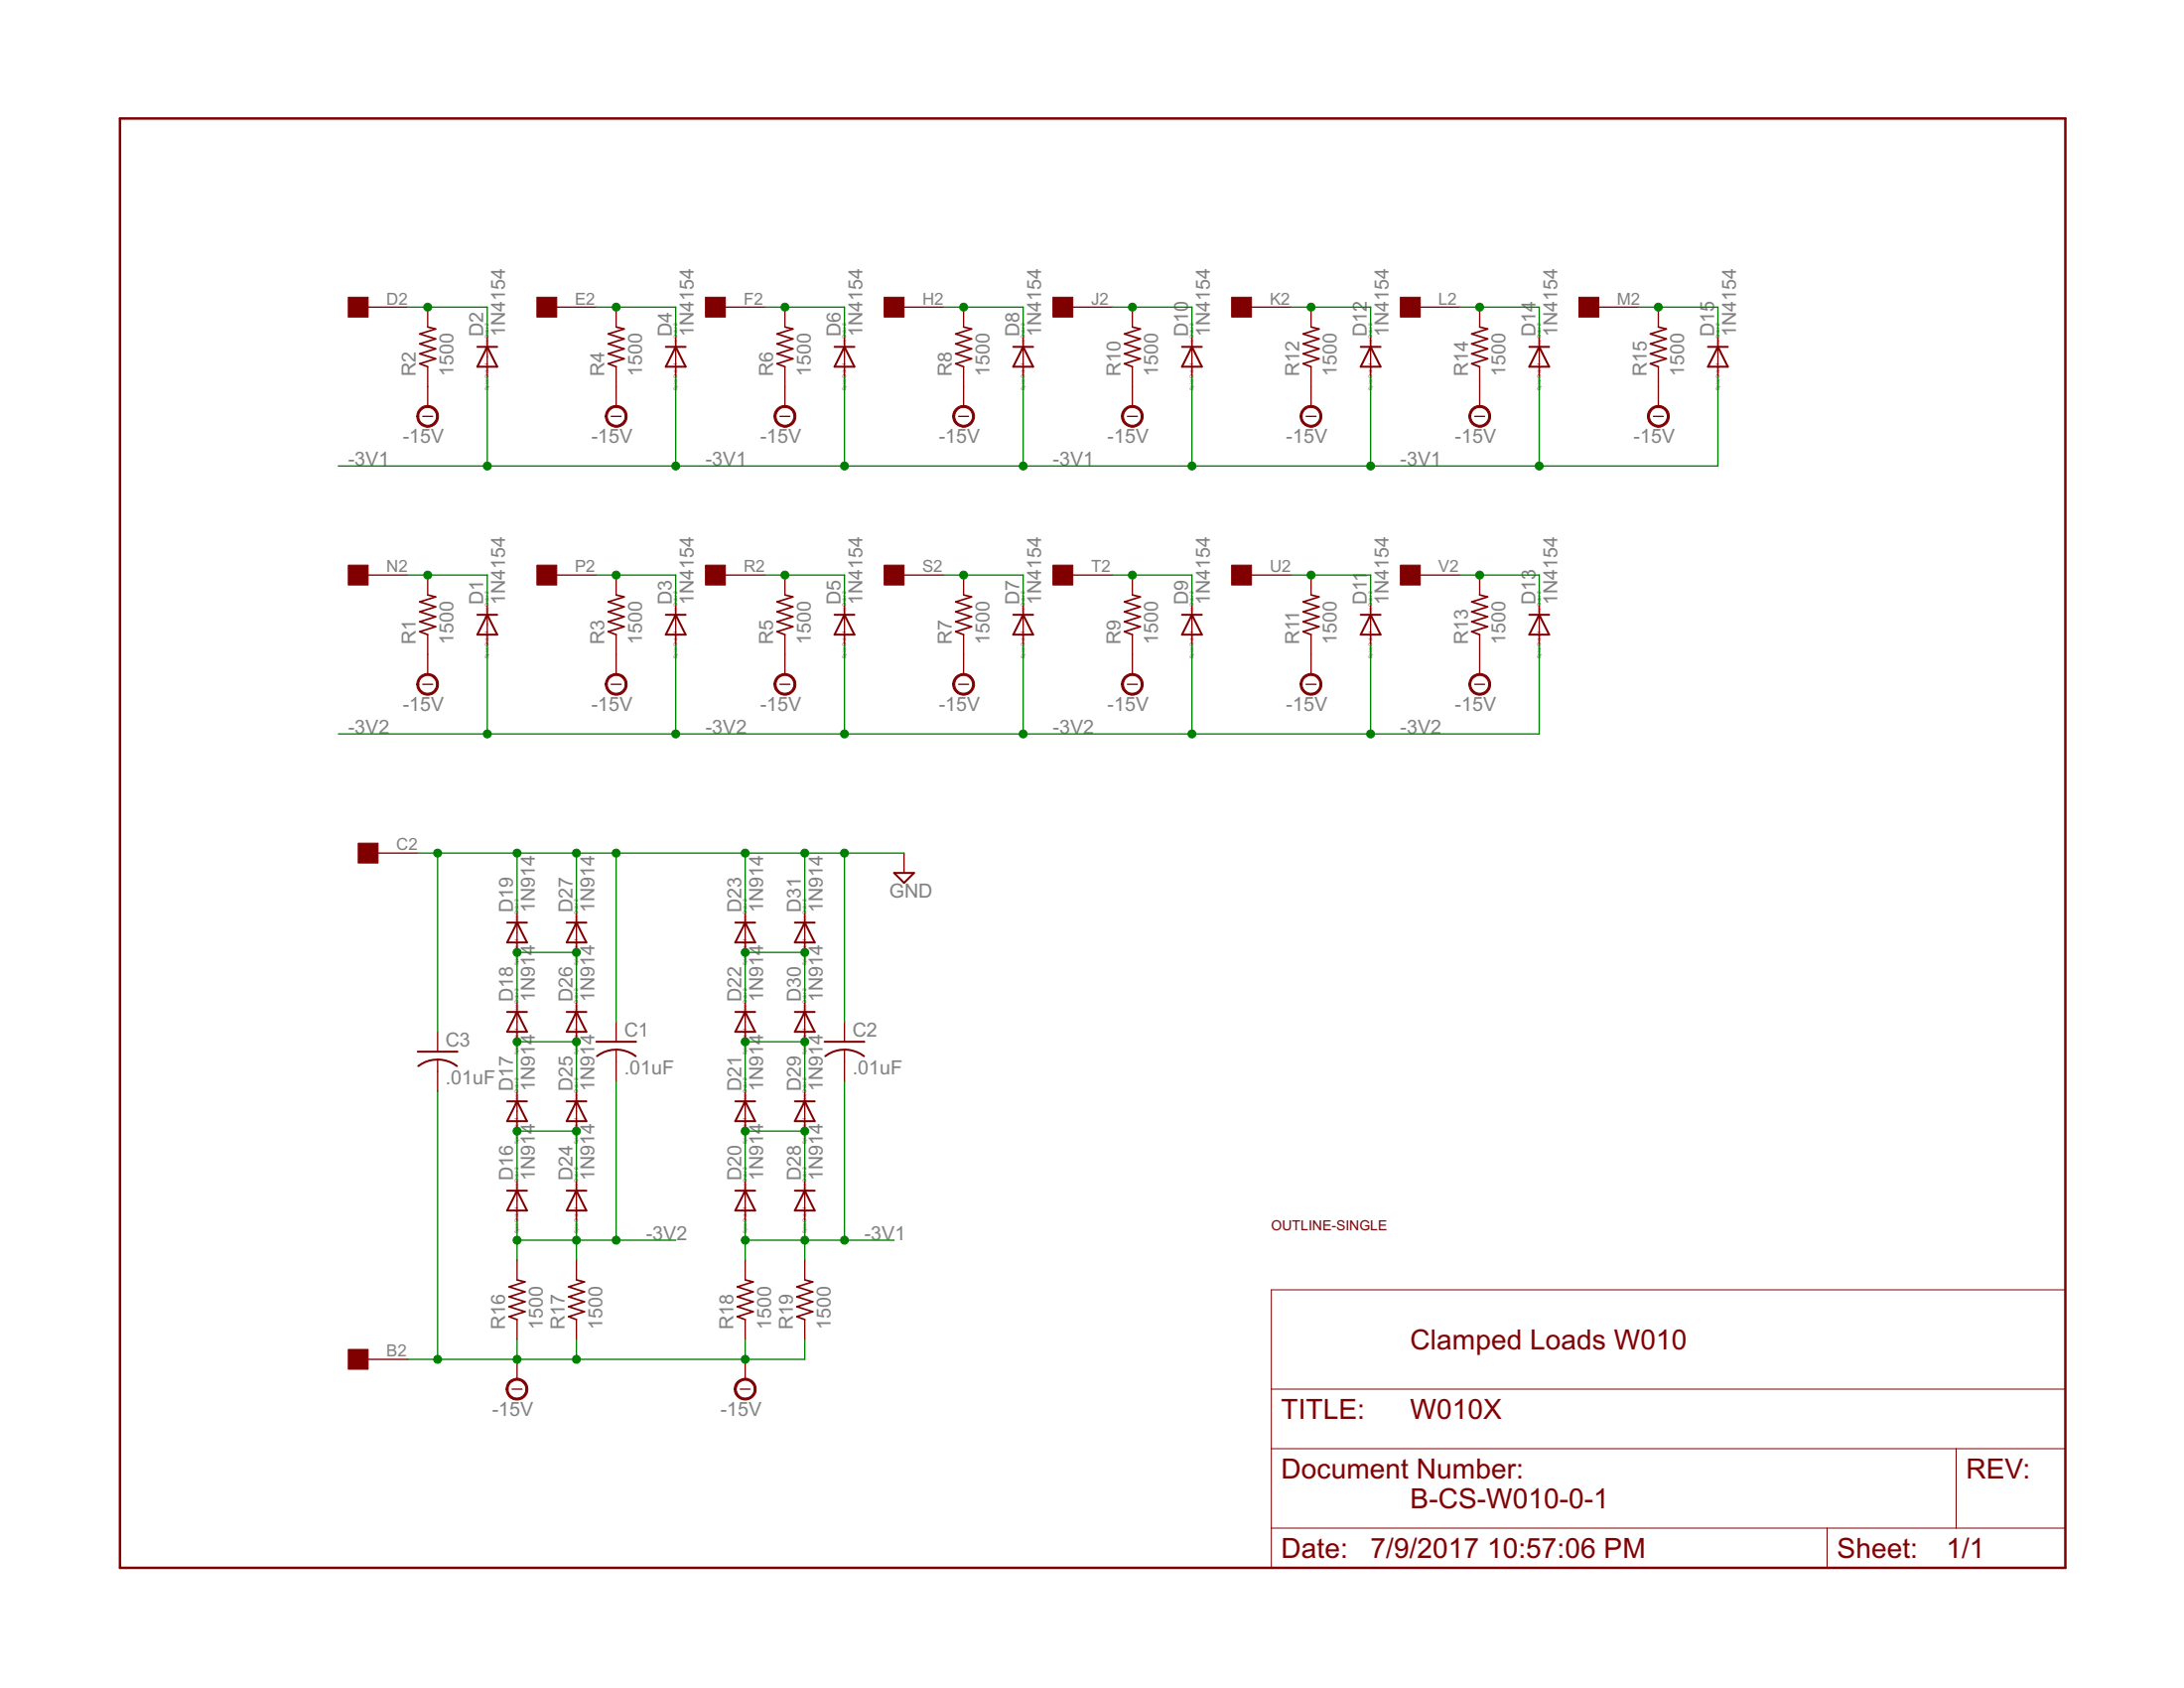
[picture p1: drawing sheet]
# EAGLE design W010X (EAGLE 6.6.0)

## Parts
C1  .01uF  C-US  [C063-025X075]
C2  .01uF  C-US  [C063-025X075]
C3  .01uF  C-US  [C063-025X075]
D1  1N4154  DIODE-DO35-10  [DO35-10]
D2  1N4154  DIODE-DO35-10  [DO35-10]
D3  1N4154  DIODE-DO35-10  [DO35-10]
D4  1N4154  DIODE-DO35-10  [DO35-10]
D5  1N4154  DIODE-DO35-10  [DO35-10]
D6  1N4154  DIODE-DO35-10  [DO35-10]
D7  1N4154  DIODE-DO35-10  [DO35-10]
D8  1N4154  DIODE-DO35-10  [DO35-10]
D9  1N4154  DIODE-DO35-10  [DO35-10]
D10  1N4154  DIODE-DO35-10  [DO35-10]
D11  1N4154  DIODE-DO35-10  [DO35-10]
D12  1N4154  DIODE-DO35-10  [DO35-10]
D13  1N4154  DIODE-DO35-10  [DO35-10]
D14  1N4154  DIODE-DO35-10  [DO35-10]
D15  1N4154  DIODE-DO35-10  [DO35-10]
D16  1N914  DIODE-DO35-10  [DO35-10]
D17  1N914  DIODE-DO35-10  [DO35-10]
D18  1N914  DIODE-DO35-10  [DO35-10]
D19  1N914  DIODE-DO35-10  [DO35-10]
D20  1N914  DIODE-DO35-10  [DO35-10]
D21  1N914  DIODE-DO35-10  [DO35-10]
D22  1N914  DIODE-DO35-10  [DO35-10]
D23  1N914  DIODE-DO35-10  [DO35-10]
D24  1N914  DIODE-DO35-10  [DO35-10]
D25  1N914  DIODE-DO35-10  [DO35-10]
D26  1N914  DIODE-DO35-10  [DO35-10]
D27  1N914  DIODE-DO35-10  [DO35-10]
D28  1N914  DIODE-DO35-10  [DO35-10]
D29  1N914  DIODE-DO35-10  [DO35-10]
D30  1N914  DIODE-DO35-10  [DO35-10]
D31  1N914  DIODE-DO35-10  [DO35-10]
R1  1500  R-US_0207/10  [0207/10]
R2  1500  R-US_0207/10  [0207/10]
R3  1500  R-US_0207/10  [0207/10]
R4  1500  R-US_0207/10  [0207/10]
R5  1500  R-US_0207/10  [0207/10]
R6  1500  R-US_0207/10  [0207/10]
R7  1500  R-US_0207/10  [0207/10]
R8  1500  R-US_0207/10  [0207/10]
R9  1500  R-US_0207/10  [0207/10]
R10  1500  R-US_0207/10  [0207/10]
R11  1500  R-US_0207/10  [0207/10]
R12  1500  R-US_0207/10  [0207/10]
R13  1500  R-US_0207/10  [0207/10]
R14  1500  R-US_0207/10  [0207/10]
R15  1500  R-US_0207/10  [0207/10]
R16  1500  R-US_0207/10  [0207/10]
R17  1500  R-US_0207/10  [0207/10]
R18  1500  R-US_0207/10  [0207/10]
R19  1500  R-US_0207/10  [0207/10]
U$1  EDGE-1  [EDGE-CON1]
U$2  OUTLINE-SINGLE  [SINGLE]

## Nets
-3V1: C2.2 D2.A D4.A D6.A D8.A D10.A D12.A D14.A D15.A D20.A D28.A R18.2 R19.2
-3V2: C1.2 D1.A D3.A D5.A D7.A D9.A D11.A D13.A D16.A D24.A R16.2 R17.2
-15V: C3.2 R1.1 R2.1 R3.1 R4.1 R5.1 R6.1 R7.1 R8.1 R9.1 R10.1 R11.1 R12.1 R13.1 R14.1 R15.1 R16.1 R17.1 R18.1 R19.1 U$1.B2
GND: C1.1 C2.1 C3.1 D19.C D23.C D27.C D31.C U$1.C2
N$1: D2.C R2.2 U$1.D2
N$2: D4.C R4.2 U$1.E2
N$3: D6.C R6.2 U$1.F2
N$4: D8.C R8.2 U$1.H2
N$5: D10.C R10.2 U$1.J2
N$6: D12.C R12.2 U$1.K2
N$7: D14.C R14.2 U$1.L2
N$8: D15.C R15.2 U$1.M2
N$9: D1.C R1.2 U$1.N2
N$10: D3.C R3.2 U$1.P2
N$11: D5.C R5.2 U$1.R2
N$12: D7.C R7.2 U$1.S2
N$13: D9.C R9.2 U$1.T2
N$14: D11.C R11.2 U$1.U2
N$15: D13.C R13.2 U$1.V2
N$16: D16.C D17.A D24.C D25.A
N$18: D17.C D18.A D25.C D26.A
N$19: D18.C D19.A D26.C D27.A
N$21: D20.C D21.A D28.C D29.A
N$22: D21.C D22.A D29.C D30.A
N$23: D22.C D23.A D30.C D31.A
Unconnected: U$1.A2

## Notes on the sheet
- Clamped Loads W010
- B-CS-W010-0-1
